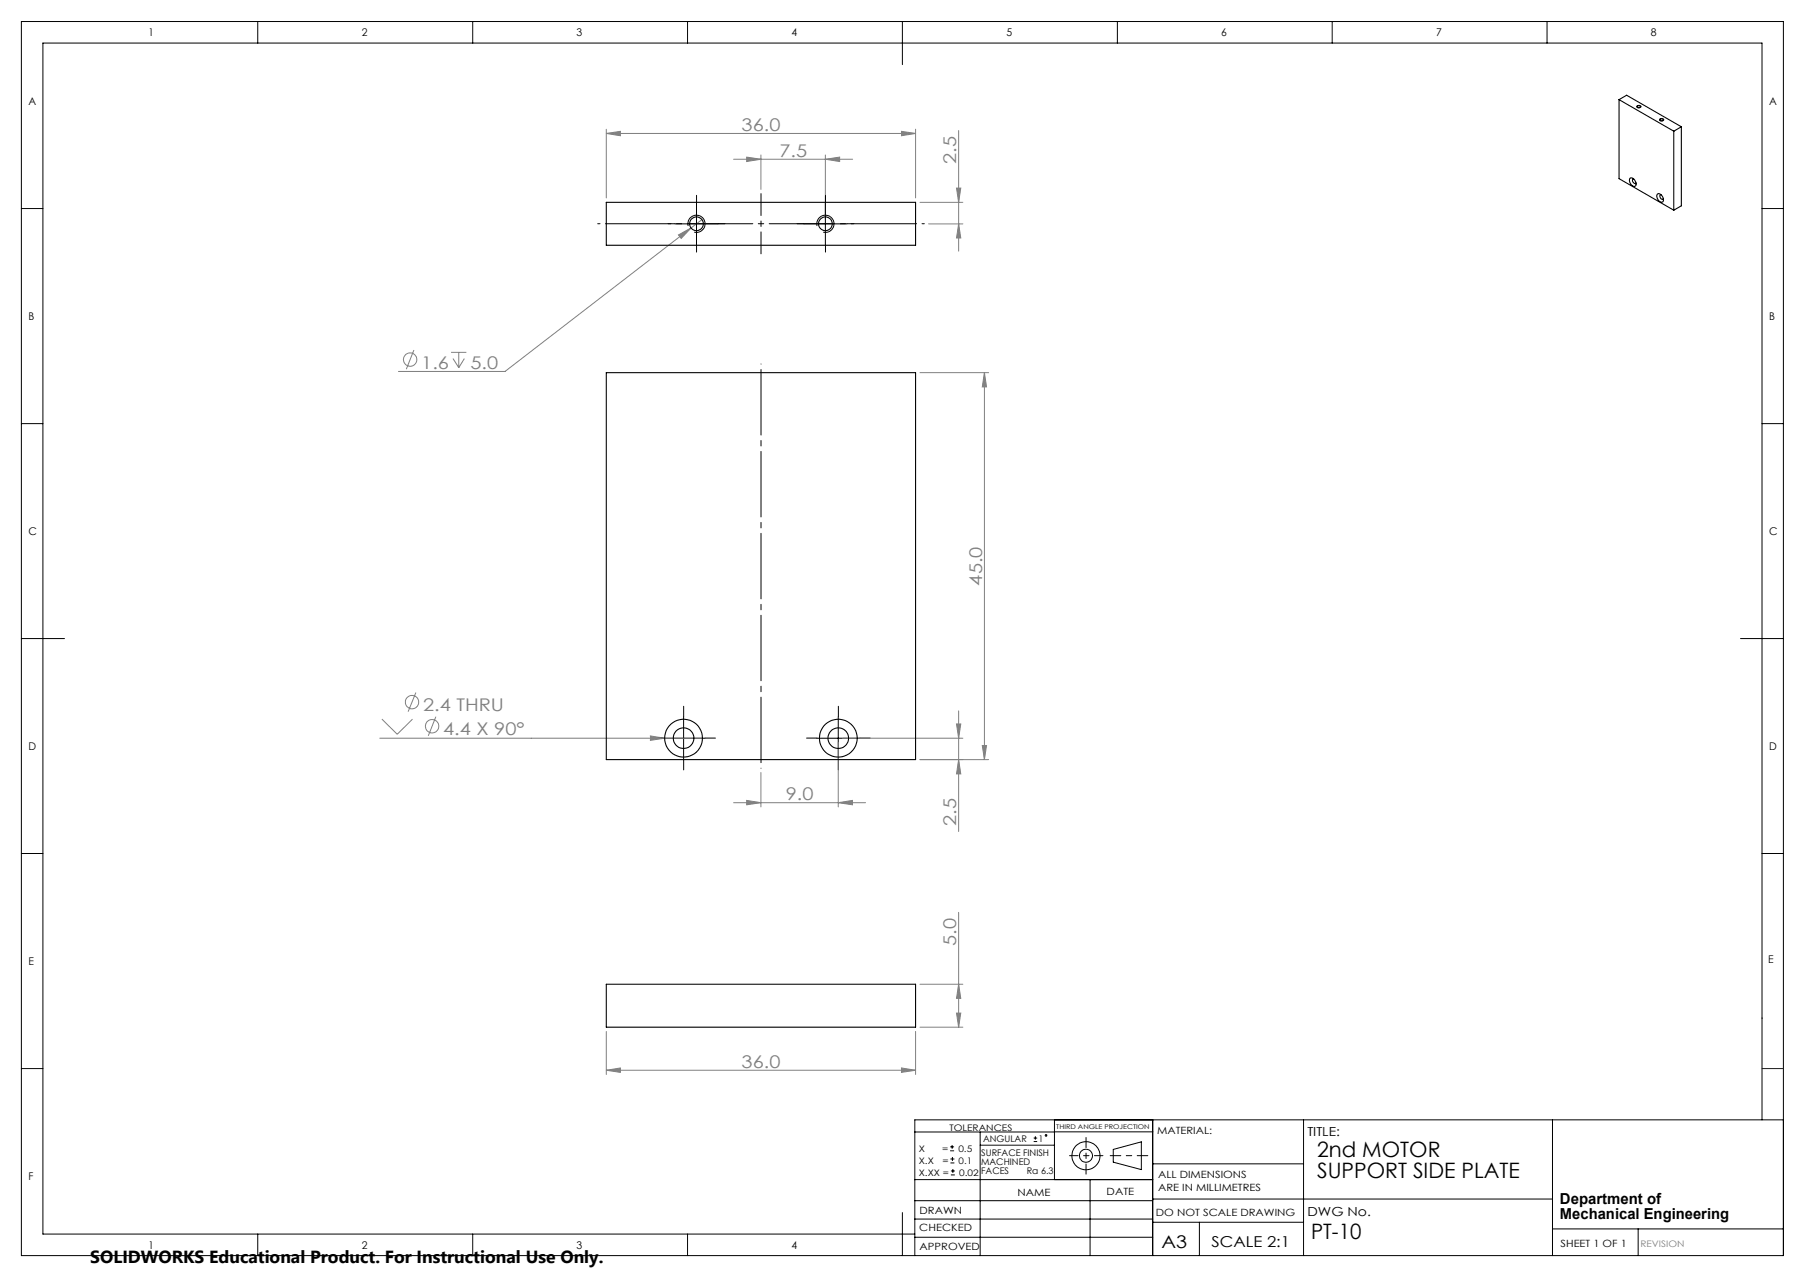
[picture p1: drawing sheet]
<svg xmlns="http://www.w3.org/2000/svg" width="420mm" height="297mm" viewBox="0 0 420 297" stroke-linecap="round" stroke-linejoin="round" font-family="sans-serif">
<g fill="none" stroke="#000" stroke-width=".23">
<path d="M5 5h410v287h-410zM60 5v5M110 5v5M160 5v5M210 5v10M260 5v5M310 5v5M360 5v5M381 24.6l.4-.1a.34 .34 0 0 1 .4 .4 .34 .34 0 0 1-.5 .2l-.4-.2zM386.2 27.7a.45 .45 0 0 1 .6-.2 .45 .45 0 0 1 .2 .5l-.7 .1zM5 48.5h5M157.1 52.1h10"/>
<path d="M160.1 52.6a2 2 0 0 1 1.8-2.6 2 2 0 0 1 2.2 2.2 2 2 0 0 1-2.6 1.8M162.1 47.1v9.9M187 52.1h10.1M190.1 52.6a2 2 0 0 1 1.7-2.6 2 2 0 0 1 2.2 2.2 2 2 0 0 1-2.4 1.8M192.1 47.1v9.9M410 48.5h5M5 98.5h5M410 98.5h5M5 148.5h10M405 148.5h10M154.1 171.7h9.9M159.1 166.7v10"/>
<path d="M190.1 171.7h10M195.1 166.7v10M5 198.5h5M410 198.5h5M5 248.5h5M212.9 279.3h55.3M212.9 274.4h55.3M212.9 263.3h32.5M228.1 263.3v28.7M228.1 266.3h17.3M245.4 263.2h22.8M245.4 260.5v13.9"/>
<path d="M253.6 274.4v17.6M259 267.3l6.6-1.7v6.4l-6.6-1.7zM268.2 260.5v31.5M268.2 270.7h35.1M268.2 278.9h93M303.3 260.5v31.5M361.2 260.5v31.5M410 260.5v-250.5h-400v277h202.9M415 260.5h-202.1v31.5M60 287v5M110 287v5M160 287v5"/>
<path d="M210 282v10M212.9 287.8h55.3M212.9 283.5h55.3M268.2 284.3h35.1M279.1 284.3v7.7M361.2 285.8h53.8M381.2 285.8v6.2"/>
<circle cx="252.7" cy="268.8" r="1.52"/>
<circle cx="252.7" cy="268.8" r="3.3"/>
</g>
<path d="M267.1 268.8h-8.8" fill="none" stroke="#000" stroke-width=".23" stroke-dasharray="15.2 1.3 1.3 1.3" stroke-dashoffset="12.8"/>
<path d="M252.7 264.6v8.5" fill="none" stroke="#000" stroke-width=".23" stroke-dasharray="15.2 1.3 1.3 1.3" stroke-dashoffset="12.9"/>
<path d="M248.9 268.8h7.7" fill="none" stroke="#000" stroke-width=".23" stroke-dasharray="15.2 1.3 1.3 1.3" stroke-dashoffset="13.3"/>
<path d="M410 248.5h5" fill="none" stroke="#00f" stroke-width=".23"/>
<g fill="none" stroke="#808080" stroke-width=".23">
<path d="M141.1 31l3.3-.5v1.1zM141.1 30.1v15.9M141.1 31h71.9M170.7 37h27.7M173.7 36.5l3.4 .5-3.4 .6zM177.1 36.1v8M192.1 37l3.3-.5v1.1zM192.1 36.1v14.9M209.8 30.5l3.2 .5-3.2 .6zM213 30.1v15.9M223.1 30.4v28M157.9 54.6l2.9-1.6-2.3 2.5z"/>
<path d="M160.8 53l-43.3 33.4h-24.8M163.3 51.1l-2.5 1.9M214.1 47.1h9.9M216.1 52.1h7.9M222.6 43.7h1l-.5 3.4zM223.1 52.1l.5 3.2h-1zM96.3 81.4l-1.8 4.5M105 81.9h3.5M105.4 83.4l1.4 2.1M106.8 81.9v3.6M108.1 83.4l-1.3 2.1M214.1 86.7h15.9"/>
<path d="M229.1 86.7v90M229.1 86.7l.5 3.3h-1zM88.4 171.7h75M88.9 167.2l3.5 3.6 3.6-3.6M96.8 161.1l-1.8 4.4M101.4 166.7l-1.7 4.4M151.3 171.2l3.4 .5-3.4 .5zM177.1 179.7v8M195.1 172.7v15M196.1 171.7h27.9M214.1 176.7h15.9M222.6 168.4h1l-.5 3.3z"/>
<path d="M223.1 176.7l.5 3.3h-1zM223.1 165.3v28.1M228.6 173.4h1l-.5 3.3zM170.7 186.7h30.7M173.7 186.2l3.4 .5-3.4 .5zM195.1 186.7l3.3-.5v1zM223.1 212.2v26.7M141.1 239.9v10M213 239.9v10M214.1 228.9h9.9M214.1 238.9h9.9M222.6 235.6h1l-.5 3.3z"/>
<path d="M223.1 228.9l.5 3.3h-1zM141.1 248.9l3.3-.5v1zM141.1 248.9h71.9M209.8 248.4l3.2 .5-3.2 .5z"/>
<circle cx="95.4" cy="83.6" r="1.55"/>
<circle cx="95.9" cy="163.3" r="1.55"/>
<circle cx="100.5" cy="168.9" r="1.55"/>
</g>
<path d="M215.1 52h-76" fill="none" stroke="#000" stroke-width=".23" stroke-dasharray="15.2 1.3 1.3 1.3" stroke-dashoffset="-1.8"/>
<path d="M177.1 59v-14" fill="none" stroke="#000" stroke-width=".23" stroke-dasharray="15.2 1.3 1.3 1.3" stroke-dashoffset="10.1"/>
<path d="M177.1 178.7v-94" fill="none" stroke="#000" stroke-width=".23" stroke-dasharray="15.2 1.3 1.3 1.3" stroke-dashoffset="-1.3"/>
<g fill="none" stroke="#000" stroke-width=".23" stroke-dasharray="15.2 1.3 1.3 1.3">
<path d="M157.1 52h-1.6M162.1 47v-1.6M162.1 57v1.6M167.1 52h1.6M187.1 52h-1.6M192.1 47v-1.6M192.1 57v1.6M197.1 52h1.6M154.1 171.7h-2.4M159.1 166.7v-2.4M159.1 176.7v2.4M164.1 171.7h2.4"/>
<path d="M190.1 171.7h-2.4M195.1 166.7v-2.4M195.1 176.7v2.4M200.1 171.7h2.4"/>
</g>
<g fill="#808080">
<path d="M209.8 30.5l3.2 .5-3.2 .6zM141.1 31l3.3-.5v1.1z"/>
<path d="M173.7 186.2l3.4 .5-3.4 .5zM195.1 186.7l3.3-.5v1zM151.3 171.2v1l3.4-.5zM173.7 36.5l3.4 .5-3.4 .6zM192.1 37l3.3-.5v1.1zM157.9 54.6l.6 .9 2.3-2.5z"/>
<path d="M228.6 173.4h1l-.5 3.3zM229.1 86.7l.5 3.3h-1z"/>
<path d="M223.1 176.7l.5 3.3h-1zM222.6 168.4h1l-.5 3.3z"/>
<path d="M222.6 43.7h1l-.5 3.4zM223.1 52.1l.5 3.2h-1zM223.1 228.9l.5 3.3h-1zM222.6 235.6h1l-.5 3.3z"/>
<path d="M141.1 248.9l3.3-.5v1zM209.8 248.4l3.2 .5-3.2 .5z"/>
</g>
<g fill="none" stroke="#000" stroke-width=".25">
<path d="M376.7 23.2l12.8 7.3M376.7 23.2v18.4l12.8 7.3M376.7 23.2l1.8-1 12.7 7.3M380.9 24.8a.39 .39 0 0 1 .5-.2 .39 .39 0 0 1 .3 .3l-.6 .1zM386.3 27.7l.3-.1a.3 .3 0 0 1 .4 .1 .3 .3 0 0 1-.1 .4 .3 .3 0 0 1-.4 0l-.2-.2zM389.5 30.5v18.4M391.2 29.5l-1.7 1M391.2 29.5v18.4l-1.7 1M141.1 47.1h71.9v9.9h-71.9zM379.4 41.4a1.34 1.34 0 0 1 1.1 1.9 1.24 1.24 0 0 1-1.1-.6 1.24 1.24 0 0 1 0-1.3zM380.1 41.6a.54 .54 0 0 0-.1 .7 .54 .54 0 0 0 .7 .2M385.6 45.2a1.01 1.01 0 0 1 1.4 1 .59 .59 0 0 1-.3 .8 .59 .59 0 0 1-.8-.4l-.4-.9z"/>
<path d="M386.5 45.3a.55 .55 0 0 0-.2 .7 .55 .55 0 0 0 .7 .2M141.1 86.7h71.9v90h-71.9zM141.1 228.9h71.9v10h-71.9z"/>
<circle cx="162" cy="52" r="1.6"/>
<circle cx="192.1" cy="52" r="1.59"/>
<circle cx="159" cy="171.7" r="4.4"/>
<circle cx="159.1" cy="171.7" r="2.4"/>
<circle cx="195.1" cy="171.7" r="2.4"/>
<circle cx="195.1" cy="171.7" r="4.4"/>
</g>
<g fill="none" stroke="#000" stroke-width=".23">
<path d="M221.1 267.6h.9M221.1 266.7h.9M221.2 270.5h.9M221.2 269.6h.9M221.3 273.3h.9M221.3 272.3h.9M221.5 266.3v.9M221.6 269.1v.9M221.7 271.9v.9M240.5 265.5h.8M240.5 264.7h.8M240.9 264.3v.8"/>
<circle cx="243.4" cy="264.1" r=".21"/>
</g>
<g font-size="4.9">
<text x="306.5" y="269.1">2nd MOTOR</text>
<text x="306.5" y="274.1">SUPPORT SIDE PLATE</text>
<text x="305.1" y="288.2">PT-10</text>
</g>
<g font-size="4.1" fill="#808080">
<text x="172.6" y="30.5">36.0</text>
<text x="181.3" y="36.5">7.5</text>
<text x="222.5" y="38.1" transform="rotate(-90 222.5 38.1)">2.5</text>
<text x="98" y="85.8">1.6</text>
<text x="109.5" y="85.8">5.0</text>
<text x="228.5" y="136.2" transform="rotate(-90 228.5 136.2)">45.0</text>
<text x="98.5" y="165.4">2.4 THRU</text>
<text x="103.1" y="171">4.4 X 90°</text>
<text x="182.8" y="186.1">9.0</text>
<text x="222.5" y="192.1" transform="rotate(-90 222.5 192.1)">2.5</text>
<text x="222.5" y="219.9" transform="rotate(-90 222.5 219.9)">5.0</text>
<text x="172.6" y="248.3">36.0</text>
</g>
<g font-size="4.1">
<text x="21" y="293.7">SOLIDWORKS Educational Product. For Instructional Use Only.</text>
<text x="270.2" y="290.1">A3</text>
</g>
<g font-size="3.5">
<text x="363" y="279.9">Department of</text>
<text x="363" y="283.4">Mechanical Engineering</text>
<text x="281.9" y="290">SCALE 2:1</text>
</g>
<g font-size="2.9">
<text x="304.2" y="264.3">TITLE:</text>
<text x="304.2" y="282.8">DWG No.</text>
</g>
<g font-size="2.5">
<text x="34.6" y="8.4">1</text>
<text x="84.2" y="8.4">2</text>
<text x="134.2" y="8.4">3</text>
<text x="184.2" y="8.4">4</text>
<text x="234.2" y="8.4">5</text>
<text x="284.2" y="8.4">6</text>
<text x="334.2" y="8.4">7</text>
<text x="384.2" y="8.4">8</text>
<text x="6.7" y="24.4">A</text>
<text x="411.7" y="24.4">A</text>
<text x="6.7" y="74.4">B</text>
<text x="411.7" y="74.4">B</text>
<text x="6.7" y="124.4">C</text>
<text x="411.7" y="124.4">C</text>
<text x="6.7" y="174.4">D</text>
<text x="411.7" y="174.4">D</text>
<text x="6.7" y="224.4">E</text>
<text x="411.4" y="224">E</text>
<text x="6.7" y="274.4">F</text>
<text x="34.6" y="290.4">1</text>
<text x="84.2" y="290.4">2</text>
<text x="134.2" y="290.4">3</text>
<text x="184.2" y="290.4">4</text>
</g>
<g font-size="2.3">
<text x="269.3" y="263.8">MATERIAL:</text>
<text x="269.5" y="273.9">ALL DIMENSIONS</text>
<text x="236.8" y="278.1">NAME</text>
<text x="257.5" y="277.8">DATE</text>
<text x="269.5" y="276.9">ARE IN MILLIMETRES</text>
<text x="213.9" y="286.4">CHECKED</text>
<text x="214" y="282.3">DRAWN</text>
<text x="269" y="282.7">DO NOT SCALE DRAWING</text>
<text x="214" y="290.7">APPROVED</text>
<text x="363.1" y="290">SHEET 1 OF 1</text>
</g>
<g font-size="2.1">
<text x="220.9" y="263.1">TOLERANCES</text>
<text x="213.8" y="267.9">X</text>
<text x="219.2" y="267.9">=</text>
<text x="223" y="267.9">0.5</text>
<text x="228.3" y="268.8">SURFACE FINISH</text>
<text x="228.8" y="265.6">ANGULAR</text>
<text x="241.6" y="265.6">1</text>
<text x="213.8" y="270.7">X.X</text>
<text x="213.8" y="273.5">X.XX =</text>
<text x="219.3" y="270.7">=</text>
<text x="223.1" y="270.7">0.1</text>
<text x="223.2" y="273.5">0.02</text>
<text x="228.3" y="270.9">MACHINED</text>
<text x="228.3" y="273">FACES</text>
<text x="238.9" y="273">Ra 6.3</text>
</g>
<text font-size="2.1" fill="#808080" x="381.7" y="290.1">REVISION</text>
<text font-size="1.5" x="245.8" y="262.7">THIRD ANGLE PROJECTION</text>
</svg>
